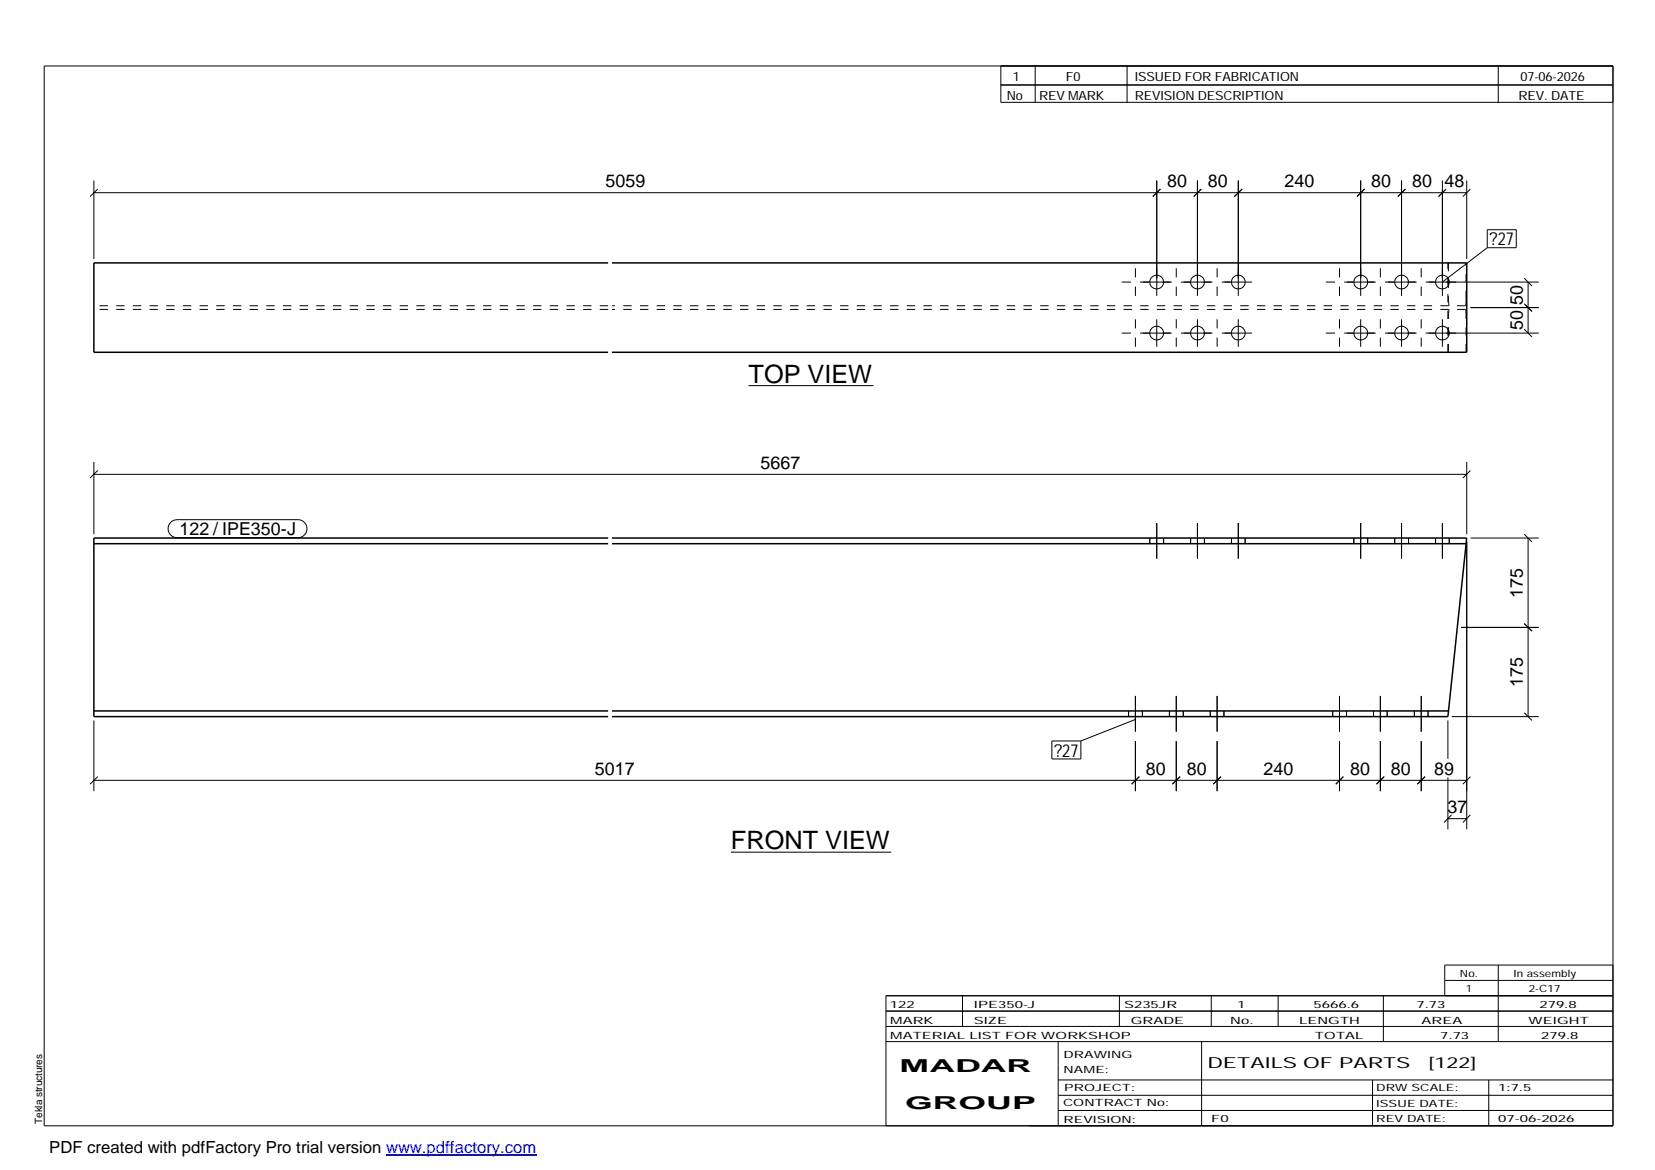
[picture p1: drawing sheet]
<svg xmlns="http://www.w3.org/2000/svg" width="420mm" height="297mm" viewBox="0 0 420 297" stroke-linecap="round" stroke-linejoin="round" font-family="sans-serif">
<g fill="none" stroke="#000" stroke-width=".25">
<path d="M11.2 16.7h398.3v269.1h-398.3zM254.1 16.7v9.3h155.4M262.8 16.7v9.3M286.1 16.7v9.3M380.4 16.7v9.3M254.1 21.6h155.4M23.8 45.8v20M23.8 48.9h348.6M24.8 48l-1.9 1.9M293.7 45.8v29.3M294.6 48l-1.9 1.9M304 45.8v29.3"/>
<path d="M305 48l-1.9 1.9M314.4 45.8v29.3M315.3 48l-1.9 1.9M345.4 45.8v29.3M346.4 48l-1.9 1.9M355.8 45.8v29.3M356.8 48l-1.9 1.9M366.2 45.8v29.3M367.2 48l-2 1.9 1.7-1.7M372.4 45.8v20M373.3 48l-1.9 1.9M377.6 58.3h7.3v4.6h-7.3z"/>
<path d="M284.8 71.6h2.3M288.2 68.1v2.3M288.2 72.8v2.3M289.4 71.6h8.1M298.6 68.1v2.3M298.6 72.8v2.3M299.8 71.6h8M309 68.1v2.3M309 72.8v2.3M310.2 71.6h7.7M336.6 71.6h2.3M340.1 68.1v2.3"/>
<path d="M340.1 72.8v2.3M341.2 71.6h8M350.4 68.1v2.3M350.4 72.8v2.3M351.6 71.6h8M360.8 68.1v2.3M360.8 72.8v2.3M361.9 71.6h28.8M373.3 78.1h17.4M377.6 62.9l-11.4 8.7M387 77.1l1.9 2M387 70.6l1.9 2"/>
<path d="M387.9 71.6v13M190 97.9h31.7M284.8 84.6h2.3M288.2 81.1v2.3M288.2 85.7v2.3M289.4 84.6h8.1M293.7 81.1v6.9M298.6 81.1v2.3M298.6 85.7v2.3M299.8 84.6h8M304 81.1v6.9M309 81.1v2.3"/>
<path d="M309 85.7v2.3M310.2 84.6h7.7M314.4 81.1v6.9M336.6 84.6h2.3M340.1 81.1v2.3M340.1 85.7v2.3M341.2 84.6h8M345.4 81.1v6.9M350.4 81.1v2.3M350.4 85.7v2.3M351.6 84.6h8M355.8 81.1v6.9"/>
<path d="M360.8 81.1v2.3M360.8 85.7v2.3M361.9 84.6h28.8M366.2 81.1v6.9M387 83.6l1.9 1.9M23.8 117.3v18.3M24.8 119.5l-1.9 1.9M372.4 117.3v18.3M373.3 119.5l-1.9 1.9M23.8 120.4h348.6M43.3 132.6l.8-.5 .9-.2h30.6a2.29 2.29 0 0 1 2.3 2.3 2.29 2.29 0 0 1-2.3 2.3h-30.6a2.27 2.27 0 0 1-2.2-1.4 2.27 2.27 0 0 1 .5-2.5zM291.9 136.6v1.4"/>
<path d="M293.7 132.8v9M295.4 136.6v1.4M302.3 136.6v1.4M304 132.8v9M305.8 136.6v1.4M312.6 136.6v1.4M314.4 132.8v9M316.1 136.6v1.4M343.7 136.6v1.4M345.4 132.8v9M347.2 136.6v1.4M354.1 136.6v1.4"/>
<path d="M355.8 132.8v9M357.6 136.6v1.4M364.4 136.6v1.4M366.2 132.8v9M367.9 136.6v1.4M372.4 137.6v73M373.3 136.6h17.4M387 135.6l1.9 2M387.9 136.6v45.3M370.9 159.3h19.8M387 158.3l1.9 1.9M288.2 176.7v9"/>
<path d="M298.6 176.7v9M309 176.7v9M340.1 176.7v9M350.4 176.7v9M360.8 176.7v9M23.8 182.9v18M23.8 198.1h348.6M24.8 197.2l-1.9 1.9M267 188.1h7.4v4.6h-7.4zM286.5 180.5v1.4M288.2 188.2v12.7M288.2 182.7l-13.8 5.4"/>
<path d="M289.2 197.2l-1.9 1.9M290 180.5v1.4M296.9 180.5v1.4M298.6 188.2v12.7M299.6 197.2l-2 1.9M300.4 180.5v1.4M307.3 180.5v1.4M309 188.2v12.7M310 197.2l-2 1.9M310.7 180.5v1.4M338.3 180.5v1.4M340.1 188.2v12.7"/>
<path d="M341 197.2l-1.9 1.9M341.8 180.5v1.4M348.7 180.5v1.4M350.4 188.2v12.7M351.4 197.2l-1.9 1.9M352.2 180.5v1.4M359.1 180.5v1.4M360.8 188.2v12.7M361.8 197.2l-2 1.9M362.5 180.5v1.4M367.6 182.9v9.7M367.6 197.4v13.2"/>
<path d="M368.6 181.9h22.1M373.3 197.2l-1.9 1.9M387 181l1.9 1.9M185.5 216.4h40.7M367.6 207.8h4.8M368.5 206.9l-1.9 1.9M373.3 206.9l-1.9 1.9M224.9 256.7h184.6M244.3 252.8v7.8M284.2 252.8v7.8M307.5 252.8v7.8M324.5 252.8v7.8"/>
<path d="M351.2 252.8v11.6M366.8 248.9h42.7M380.4 245v19.4M409.5 245h-42.7v7.8M409.5 252.8h-184.6v33M224.9 264.4h184.6M224.9 260.6h184.6M268.6 264.4v21.4M268.6 274.2h140.9M268.6 278.1h140.9M305.1 264.4v21.4M348.4 274.2v11.6"/>
<path d="M378 274.2v11.6M268.6 281.9h140.9"/>
<circle cx="293.6" cy="71.6" r="1.75"/>
<circle cx="304" cy="71.6" r="1.75"/>
<circle cx="314.4" cy="71.6" r="1.74"/>
<circle cx="345.5" cy="71.6" r="1.75"/>
<circle cx="355.8" cy="71.6" r="1.74"/>
<circle cx="366.2" cy="71.6" r="1.74"/>
<circle cx="293.6" cy="84.6" r="1.75"/>
<circle cx="304" cy="84.6" r="1.75"/>
<circle cx="314.4" cy="84.6" r="1.74"/>
<circle cx="345.5" cy="84.6" r="1.75"/>
<circle cx="355.8" cy="84.6" r="1.74"/>
<circle cx="366.2" cy="84.6" r="1.74"/>
</g>
<path d="M154.4 66.7h-130.6v22.7h130.6M155.4 66.7h217v22.7h-217M23.8 138h130.6M154.4 136.6h-130.6v45.3h130.6M155.4 136.6h217l-.2 1.4M155.4 138h216.8M372.2 138l-4.6 43.9h-212.2M23.8 180.5h130.6M155.4 180.5h212.3" fill="none" stroke="#000" stroke-width=".38"/>
<g fill="none" stroke="#000" stroke-width=".25" stroke-dasharray="2.1 2.1" stroke-linecap="butt">
<path d="M154.4 78.6h-130.6M154.4 77.6h-130.6M367.7 66.7v9.2M367.7 75.9v.7M367.7 76.6l.1 .6M367.7 79.6v.6M367.8 77.2v.3M367.8 79l-.1 .6M367.8 77.5l.1 .1M367.8 78.7v.3M367.9 78.6l-.1 .1M372 78.6h-216.6"/>
<path d="M372 77.6h-216.6M372 77.6l.1-.1M372.1 77.5l.1-.3M372.1 78.7l-.1-.1M372.2 77.2v-.6M372.2 79l-.1-.3M372.2 75.9v-9.2M372.2 76.6v-.7M372.2 79.6v-.6M367.6 89.4v-22.7M367.7 89.4v-9.2M372.2 89.4v-9.2"/>
<path d="M372.2 80.2v-.6M367.7 180.4v.1"/>
</g>
<path d="M98 293.3h38.2" fill="none" stroke="#00f" stroke-width=".3"/>
<g font-size="6.4">
<text x="190" y="97.2">TOP VIEW</text>
<text x="185.5" y="215.6">FRONT VIEW</text>
</g>
<g font-size="4.5">
<text x="153.7" y="47.5">5059</text>
<text x="296.3" y="47.5">80</text>
<text x="306.7" y="47.5">80</text>
<text x="326.1" y="47.5">240</text>
<text x="348.1" y="47.5">80</text>
<text x="358.5" y="47.5">80</text>
<text x="366.7" y="47.5">48</text>
<text x="378.2" y="62.3">?27</text>
<text x="386.6" y="77.4" transform="rotate(-90 386.6 77.4)">50</text>
<text x="386.6" y="83.8" transform="rotate(-90 386.6 83.8)">50</text>
<text x="193" y="119">5667</text>
<text x="45.6" y="135.9">122 / IPE350-J</text>
<text x="386.6" y="151.7" transform="rotate(-90 386.6 151.7)">175</text>
<text x="386.6" y="174.4" transform="rotate(-90 386.6 174.4)">175</text>
<text x="151" y="196.7">5017</text>
<text x="267.6" y="192.1">?27</text>
<text x="290.9" y="196.7">80</text>
<text x="301.3" y="196.7">80</text>
<text x="320.8" y="196.7">240</text>
<text x="342.7" y="196.7">80</text>
<text x="353.1" y="196.7">80</text>
<text x="364.1" y="196.7">89</text>
<text x="367.5" y="206.4">37</text>
<text x="228.4" y="272.3">MADAR</text>
<text x="229.8" y="281.6">GROUP</text>
</g>
<text font-size="4.2" x="12.5" y="292.7">PDF created with pdfFactory Pro trial version www.pdffactory.com</text>
<g font-size="3.9">
<text x="306.5" y="271.3">DETAILS OF PARTS</text>
<text x="362.7" y="271.3">[122]</text>
</g>
<g font-size="3.2">
<text x="257.1" y="20.5">1</text>
<text x="270.6" y="20.5">F0</text>
<text x="288.1" y="20.5">ISSUED FOR FABRICATION</text>
<text x="386" y="20.5">07-06-2026</text>
<text x="255.6" y="25.5">No</text>
<text x="263.8" y="25.5">REV MARK</text>
<text x="288.1" y="25.5">REVISION DESCRIPTION</text>
<text x="385.5" y="25.5">REV. DATE</text>
</g>
<g font-size="2.5">
<text x="370.6" y="247.9">No.</text>
<text x="372.1" y="251.8">1</text>
<text x="384.3" y="247.9">In assembly</text>
<text x="388.1" y="251.8">2-C17</text>
<text x="225.9" y="255.9">122</text>
<text x="247.3" y="255.9">IPE350-J</text>
<text x="285.4" y="255.9">S235JR</text>
<text x="314.1" y="255.9">1</text>
<text x="333.5" y="255.9">5666.6</text>
<text x="359.6" y="255.9">7.73</text>
<text x="390.8" y="255.9">279.8</text>
<text x="226" y="263.7">MATERIAL LIST FOR WORKSHOP</text>
<text x="226" y="259.9">MARK</text>
<text x="247.2" y="259.9">SIZE</text>
<text x="287.1" y="259.9">GRADE</text>
<text x="312.3" y="259.9">No.</text>
<text x="329.8" y="259.9">LENGTH</text>
<text x="333.8" y="263.7">TOTAL</text>
<text x="360.9" y="259.9">AREA</text>
<text x="365.6" y="263.7">7.73</text>
<text x="388.1" y="259.9">WEIGHT</text>
<text x="391.3" y="263.7">279.8</text>
<text x="270" y="268.5">DRAWING</text>
<text x="270" y="272.5">NAME:</text>
<text x="269.9" y="280.9">CONTRACT No:</text>
<text x="270.2" y="277">PROJECT:</text>
<text x="349.4" y="277.1">DRW SCALE:</text>
<text x="349.4" y="281">ISSUE DATE:</text>
<text x="380.4" y="277.1">1:7.5</text>
<text x="10.7" y="285.4" transform="rotate(-90 10.7 285.4)">Tekla structures</text>
<text x="270" y="285">REVISION:</text>
<text x="307.5" y="284.8">F0</text>
<text x="349.4" y="284.8">REV DATE:</text>
<text x="380.4" y="284.8">07-06-2026</text>
</g>
</svg>
